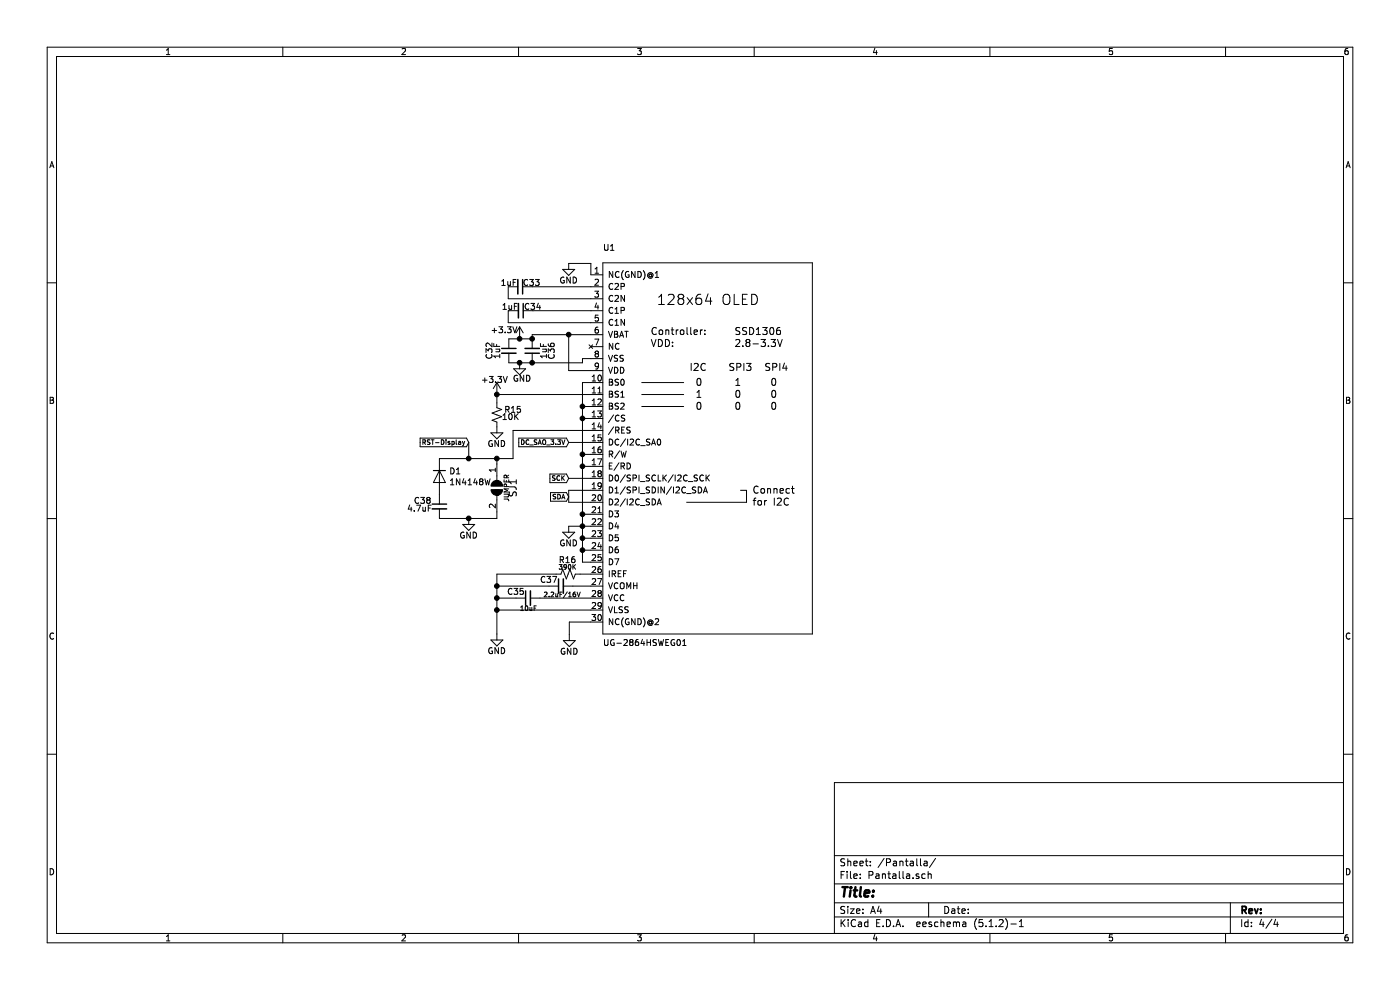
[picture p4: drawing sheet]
EESchema Schematic File Version 4
LIBS:electrocardiograma+respiracion-cache
EELAYER 29 0
EELAYER END
$Descr A4 11693 8268
encoding utf-8
Sheet 4 4
Title ""
Date ""
Rev ""
Comp ""
Comment1 ""
Comment2 ""
Comment3 ""
Comment4 ""
$EndDescr
$Comp
L power:GND #PWR0101
U 1 1
P 4750 2200
F 0 "#PWR0101" H 4750 1950 50  0001 C CNN
F 1 "GND" H 4749 2060 50  0000 C CNN
F 2 "" H 4750 2200 50  0001 C CNN
F 3 "" H 4750 2200 50  0001 C CNN
	1    4750 2200
	1    0    0    -1  
$EndComp
$Comp
L Device:C_Small C36
U 1 1
P 4445 2930
F 0 "C36" V 4280 2930 50  0000 C CNN
F 1 "1uF" V 4345 2930 50  0000 C CNN
F 2 "Capacitor_SMD:C_0603_1608Metric" H 4445 2930 50  0001 C CNN
F 3 "~" H 4445 2930 50  0001 C CNN
	1    4445 2930
	-1   0    0    1   
$EndComp
$Comp
L power:+3.3V #PWR0102
U 1 1
P 4340 2830
F 0 "#PWR0102" H 4340 2680 50  0001 C CNN
F 1 "+3.3V" H 4210 2905 50  0000 C CNN
F 2 "" H 4340 2830 50  0001 C CNN
F 3 "" H 4340 2830 50  0001 C CNN
	1    4340 2830
	1    0    0    -1  
$EndComp
$Comp
L power:GND #PWR0103
U 1 1
P 4340 3030
F 0 "#PWR0103" H 4340 2780 50  0001 C CNN
F 1 "GND" H 4360 2900 50  0000 C CNN
F 2 "" H 4340 3030 50  0001 C CNN
F 3 "" H 4340 3030 50  0001 C CNN
	1    4340 3030
	1    0    0    -1  
$EndComp
Text GLabel 3915 3695 0    39   Input ~ 0
RST-Display
Text GLabel 4750 3695 0    39   Input ~ 0
DC_SAO_3.3V
Text GLabel 4750 3995 0    39   Input ~ 0
SCK
Text GLabel 4750 4150 0    39   Input ~ 0
SDA
$Comp
L power:GND #PWR0107
U 1 1
P 4755 5300
F 0 "#PWR0107" H 4755 5050 50  0001 C CNN
F 1 "GND" H 4754 5160 50  0000 C CNN
F 2 "" H 4755 5300 50  0001 C CNN
F 3 "" H 4755 5300 50  0001 C CNN
	1    4755 5300
	1    0    0    -1  
$EndComp
$Comp
L Device:R_Small_US R16
U 1 1
P 4745 4795
F 0 "R16" V 4625 4790 50  0000 C CNN
F 1 "390K" V 4685 4790 39  0000 C CNN
F 2 "Resistor_SMD:R_0603_1608Metric" H 4745 4795 50  0001 C CNN
F 3 "~" H 4745 4795 50  0001 C CNN
	1    4745 4795
	0    1    1    0   
$EndComp
$Comp
L Device:C_Small C37
U 1 1
P 4685 4895
F 0 "C37" V 4735 4995 50  0000 C CNN
F 1 "2.2uF/16V" V 4610 4885 39  0000 C CNN
F 2 "Capacitor_SMD:C_0603_1608Metric" H 4685 4895 50  0001 C CNN
F 3 "~" H 4685 4895 50  0001 C CNN
	1    4685 4895
	0    -1   -1   0   
$EndComp
$Comp
L Device:C_Small C35
U 1 1
P 4410 4995
F 0 "C35" V 4460 5095 50  0000 C CNN
F 1 "10uF" V 4320 4990 39  0000 C CNN
F 2 "Capacitor_SMD:C_0603_1608Metric" H 4410 4995 50  0001 C CNN
F 3 "~" H 4410 4995 50  0001 C CNN
	1    4410 4995
	0    -1   -1   0   
$EndComp
$Comp
L power:GND #PWR0108
U 1 1
P 4150 5295
F 0 "#PWR0108" H 4150 5045 50  0001 C CNN
F 1 "GND" H 4149 5155 50  0000 C CNN
F 2 "" H 4150 5295 50  0001 C CNN
F 3 "" H 4150 5295 50  0001 C CNN
	1    4150 5295
	1    0    0    -1  
$EndComp
Wire Wire Line
	4510 4995 4935 4995
Wire Wire Line
	4785 4895 4935 4895
Wire Wire Line
	4845 4795 4935 4795
Wire Wire Line
	4935 5095 4150 5095
Wire Wire Line
	4645 4795 4150 4795
Wire Wire Line
	4310 4995 4150 4995
Wire Wire Line
	4585 4895 4150 4895
Wire Wire Line
	4935 4295 4865 4295
Wire Wire Line
	4865 4295 4865 4395
Wire Wire Line
	4865 4695 4935 4695
Wire Wire Line
	4935 4595 4865 4595
Connection ~ 4865 4595
Wire Wire Line
	4865 4595 4865 4695
Wire Wire Line
	4935 4395 4865 4395
Connection ~ 4865 4395
$Comp
L electrocardiograma+respiracion-rescue:DISP_OLED_UG-2864HSWEG010.96"-Adafruit_128x64_Mono_OLED_PCB_v2-eagle-import-pantalla-rescue U1
U 1 1
P 5935 3695
AR Path="/FEEBACA6" Ref="U1"  Part="1" 
AR Path="/5CBDE26F/FEEBACA6" Ref="U1"  Part="1" 
F 0 "U1" H 5035 5295 50  0000 L BNN
F 1 "UG-2864HSWEG01" H 5035 1995 50  0000 L BNN
F 2 "footprints-SamacSys:display" H 5935 3695 50  0001 C CNN
F 3 "" H 5935 3695 50  0001 C CNN
	1    5935 3695
	1    0    0    -1  
$EndComp
$Comp
L Device:C_Small C32
U 1 1
P 4250 2930
F 0 "C32" V 4085 2930 50  0000 C CNN
F 1 "1uF" V 4150 2930 50  0000 C CNN
F 2 "Capacitor_SMD:C_0603_1608Metric" H 4250 2930 50  0001 C CNN
F 3 "~" H 4250 2930 50  0001 C CNN
	1    4250 2930
	1    0    0    -1  
$EndComp
Wire Wire Line
	4450 2595 4935 2595
$Comp
L Device:C_Small C34
U 1 1
P 4350 2595
F 0 "C34" V 4315 2695 50  0000 C CNN
F 1 "1uF" V 4315 2505 50  0000 C CNN
F 2 "Capacitor_SMD:C_0603_1608Metric" H 4350 2595 50  0001 C CNN
F 3 "~" H 4350 2595 50  0001 C CNN
	1    4350 2595
	0    1    1    0   
$EndComp
Wire Wire Line
	4935 2695 4245 2695
Wire Wire Line
	4245 2695 4245 2595
Wire Wire Line
	4245 2595 4250 2595
Wire Wire Line
	4445 2395 4935 2395
$Comp
L Device:C_Small C33
U 1 1
P 4345 2395
F 0 "C33" V 4310 2490 50  0000 C CNN
F 1 "1uF" V 4310 2300 50  0000 C CNN
F 2 "Capacitor_SMD:C_0603_1608Metric" H 4345 2395 50  0001 C CNN
F 3 "~" H 4345 2395 50  0001 C CNN
	1    4345 2395
	0    1    1    0   
$EndComp
Wire Wire Line
	4935 2495 4245 2495
Wire Wire Line
	4245 2495 4245 2395
Wire Wire Line
	4935 2200 4935 2295
$Comp
L power:GND #PWR0110
U 1 1
P 4750 4395
F 0 "#PWR0110" H 4750 4145 50  0001 C CNN
F 1 "GND" H 4749 4255 50  0000 C CNN
F 2 "" H 4750 4395 50  0001 C CNN
F 3 "" H 4750 4395 50  0001 C CNN
	1    4750 4395
	1    0    0    -1  
$EndComp
Wire Wire Line
	4935 4095 4750 4095
Wire Wire Line
	4750 4095 4750 4195
Wire Wire Line
	4750 4195 4935 4195
Wire Wire Line
	4935 3795 4865 3795
Wire Wire Line
	4865 4295 4870 4295
Connection ~ 4865 4295
Wire Wire Line
	4865 3795 4865 3895
Wire Wire Line
	4935 3895 4865 3895
Connection ~ 4865 3895
Wire Wire Line
	4865 3895 4865 4295
Wire Wire Line
	4750 3995 4935 3995
Wire Wire Line
	4750 3695 4935 3695
Wire Wire Line
	4935 3395 4865 3395
Wire Wire Line
	4865 3395 4865 3495
Connection ~ 4865 3795
Wire Wire Line
	4935 3495 4865 3495
Connection ~ 4865 3495
Wire Wire Line
	4865 3495 4865 3795
Wire Wire Line
	4935 3195 4865 3195
Wire Wire Line
	4865 3195 4865 3395
Connection ~ 4865 3395
$Comp
L power:+3.3V #PWR0106
U 1 1
P 4150 3295
F 0 "#PWR0106" H 4150 3145 50  0001 C CNN
F 1 "+3.3V" H 4130 3420 50  0000 C CNN
F 2 "" H 4150 3295 50  0001 C CNN
F 3 "" H 4150 3295 50  0001 C CNN
	1    4150 3295
	1    0    0    -1  
$EndComp
$Comp
L power:GND #PWR0105
U 1 1
P 4150 3565
F 0 "#PWR0105" H 4150 3315 50  0001 C CNN
F 1 "GND" H 4149 3425 50  0000 C CNN
F 2 "" H 4150 3565 50  0001 C CNN
F 3 "" H 4150 3565 50  0001 C CNN
	1    4150 3565
	1    0    0    -1  
$EndComp
$Comp
L Device:R_Small_US R15
U 1 1
P 4150 3465
F 0 "R15" H 4090 3425 50  0000 R CNN
F 1 "10K" H 4110 3485 50  0000 R CNN
F 2 "Resistor_SMD:R_0603_1608Metric" H 4150 3465 50  0001 C CNN
F 3 "~" H 4150 3465 50  0001 C CNN
	1    4150 3465
	-1   0    0    1   
$EndComp
Wire Wire Line
	4935 2795 4750 2795
Wire Wire Line
	4750 2795 4750 3095
Wire Wire Line
	4750 3095 4935 3095
Wire Wire Line
	4250 2830 4340 2830
Connection ~ 4340 2830
Wire Wire Line
	4340 2830 4445 2830
Wire Wire Line
	4250 3030 4340 3030
Connection ~ 4340 3030
Wire Wire Line
	4340 3030 4445 3030
Wire Wire Line
	4935 2995 4865 2995
Wire Wire Line
	4865 2995 4865 3030
Wire Wire Line
	4865 3030 4445 3030
Connection ~ 4445 3030
Wire Wire Line
	4750 2795 4445 2795
Wire Wire Line
	4445 2795 4445 2830
Connection ~ 4750 2795
Connection ~ 4445 2830
Wire Wire Line
	4750 2200 4935 2200
Wire Wire Line
	4935 3295 4150 3295
Wire Wire Line
	4150 3295 4150 3365
Connection ~ 4150 3295
Wire Wire Line
	4150 5295 4150 5095
Connection ~ 4150 5095
Wire Wire Line
	4150 5095 4150 4995
Connection ~ 4150 4995
Wire Wire Line
	4150 4995 4150 4895
Connection ~ 4150 4895
Wire Wire Line
	4150 4895 4150 4795
Wire Wire Line
	4755 5195 4755 5300
Wire Wire Line
	4755 5195 4935 5195
$Comp
L Diode:1N4148W D1
U 1 1
P 3670 3980
F 0 "D1" V 3624 4060 50  0000 L CNN
F 1 "1N4148W" V 3715 4060 50  0000 L CNN
F 2 "Diode_SMD:D_SOD-123" H 3670 3805 50  0001 C CNN
F 3 "https://www.vishay.com/docs/85748/1n4148w.pdf" H 3670 3980 50  0001 C CNN
	1    3670 3980
	0    1    1    0   
$EndComp
$Comp
L Device:C_Small C38
U 1 1
P 3670 4230
F 0 "C38" H 3530 4280 50  0000 C CNN
F 1 "4.7uF" H 3505 4215 50  0000 C CNN
F 2 "Capacitor_SMD:C_0603_1608Metric" H 3670 4230 50  0001 C CNN
F 3 "~" H 3670 4230 50  0001 C CNN
	1    3670 4230
	1    0    0    -1  
$EndComp
$Comp
L electrocardiograma+respiracion-rescue:SOLDERJUMPERREFLOW_NOPASTE-Adafruit_128x64_Mono_OLED_PCB_v2-eagle-import-pantalla-rescue SJ1
U 1 1
P 4150 4075
F 0 "SJ1" H 4150 4215 59  0000 C CNN
F 1 "JUMPER" H 4150 4160 39  0000 C CNN
F 2 "footprints-SamacSys:SOLDERJUMPER_REFLOW_NOPASTE" H 4150 4075 50  0001 C CNN
F 3 "" H 4150 4075 50  0001 C CNN
	1    4150 4075
	0    1    1    0   
$EndComp
Wire Wire Line
	4150 4330 3915 4330
$Comp
L power:GND #PWR0104
U 1 1
P 3915 4330
F 0 "#PWR0104" H 3915 4080 50  0001 C CNN
F 1 "GND" H 3914 4190 50  0000 C CNN
F 2 "" H 3915 4330 50  0001 C CNN
F 3 "" H 3915 4330 50  0001 C CNN
	1    3915 4330
	1    0    0    -1  
$EndComp
Connection ~ 3915 4330
Wire Wire Line
	3915 4330 3670 4330
Wire Wire Line
	4150 3830 3915 3830
Wire Wire Line
	4150 3875 4150 3830
Wire Wire Line
	4150 4330 4150 4275
Wire Wire Line
	3915 3695 3915 3830
Connection ~ 3915 3830
Wire Wire Line
	3915 3830 3670 3830
Wire Wire Line
	4285 3595 4285 3830
Wire Wire Line
	4285 3830 4150 3830
Wire Wire Line
	4285 3595 4935 3595
Connection ~ 4150 3830
Wire Wire Line
	4865 4395 4865 4495
Wire Wire Line
	4935 4495 4865 4495
Connection ~ 4865 4495
Wire Wire Line
	4865 4495 4865 4595
Wire Wire Line
	4865 4395 4750 4395
$EndSCHEMATC
